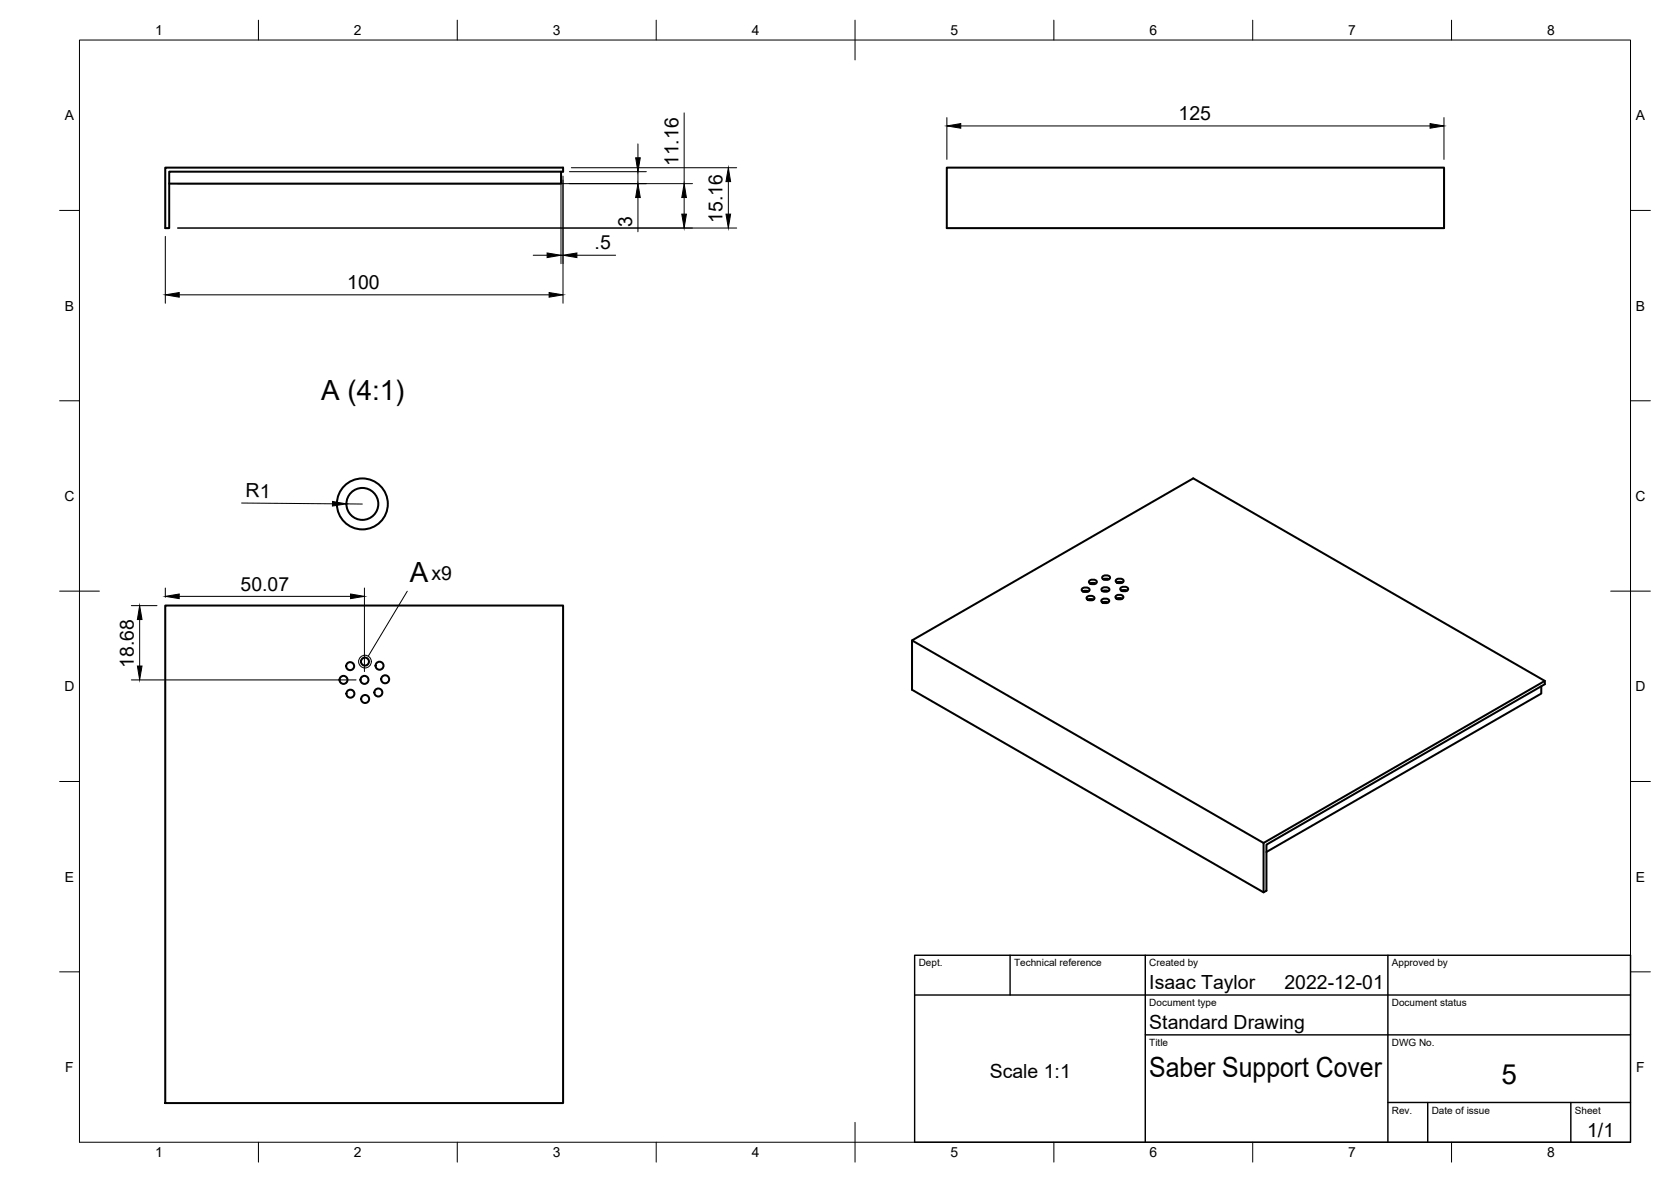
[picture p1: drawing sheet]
<svg xmlns="http://www.w3.org/2000/svg" width="420mm" height="297mm" viewBox="0 0 420 297" stroke-linecap="round" stroke-linejoin="round" font-family="sans-serif">
<!-- layer: Visible -->
<g fill="none" stroke="#000" stroke-width=".51">
<path d="M41.6 42.1h100v1h-99.1v14.2h-.9zM141.1 43.1v3.1h-98.6M238.1 42.1h125v15.2h-125zM41.6 152.2h100v125h-100zM272 148l1-.4a.73 .73 0 0 1 .9 .8l-.9 .4a.73 .73 0 0 1-1-.8zM272.3 148.6l.7-.2 .7 .2M273.3 150.1l.9-.4a.73 .73 0 0 1 .9 .8l-.9 .4a.73 .73 0 0 1-.9-.8zM273.5 150.7l.7-.2 .7 .2M273.9 146l.9-.3a.73 .73 0 0 1 .9 .8l-.9 .3a.73 .73 0 0 1-.9-.8zM274.1 146.6l.7-.1 .7 .1M277 150.8l.9-.4a.73 .73 0 0 1 .9 .8l-.9 .4a.73 .73 0 0 1-.9-.8zM277 147.9l1-.3a.73 .73 0 0 1 .9 .8l-.9 .3a.73 .73 0 0 1-1-.8z"/>
<path d="M277.2 144.9l.9-.3a.73 .73 0 0 1 1 .8l-1 .3a.73 .73 0 0 1-.9-.8zM277.2 151.4l.7-.2 .7 .2M277.2 148.6l.8-.2 .7 .2M277.4 145.6l.7-.2 .7 .2M280.5 149.8l1-.3a.73 .73 0 0 1 .9 .8l-.9 .3a.73 .73 0 0 1-1-.8zM280.6 145.8l.9-.4a.73 .73 0 0 1 1 .8l-1 .4a.73 .73 0 0 1-.9-.8zM280.8 150.4l.7-.1 .7 .1M280.8 146.4l.7-.2 .7 .2M281.7 147.8l1-.4a.73 .73 0 0 1 .9 .8l-.9 .4a.73 .73 0 0 1-1-.8zM282 148.4l.7-.1 .7 .1M229.3 160.9v12.4l88.4 50.9 .7-.4v-11.5l70-40.4v-.8l-88.4-50.9-70.7 40.7 88.4 50.9 70.7-40.7M387.5 172.5v1.8l-69.1 39.8"/>
<path d="M317.7 211.8v12.4"/>
<circle cx="91.1" cy="126.6" r="4"/>
<circle cx="91.1" cy="126.6" r="6.4"/>
<circle cx="86.4" cy="170.9" r="1.01"/>
<circle cx="88" cy="167.4" r="1.01"/>
<circle cx="88.1" cy="174.3" r="1.01"/>
<circle cx="91.6" cy="170.9" r="1.01"/>
<circle cx="91.8" cy="166.3" r="1.01"/>
<circle cx="91.8" cy="175.7" r="1.01"/>
<circle cx="95.1" cy="174" r="1.01"/>
<circle cx="95.4" cy="167.3" r="1.01"/>
<circle cx="96.8" cy="170.7" r="1.01"/>
</g>
<!-- layer: BORDER -->
<g fill="none" stroke="#000" stroke-width=".25">
<path d="M20 10.1h390v276.9h-390zM65 5.1v5M115 5.1v5M165 5.1v5M215 5.1v10M265 5.1v5M315 5.1v5M365 5.1v5M15 52.9h5M410 52.9h5M15 100.7h5M410 100.7h5"/>
<path d="M15 148.6h10M405 148.6h10M15 196.4h5M410 196.4h5M15 244.2h5M410 244.2h5M65 287v5M115 287v5M165 287v5M215 282.1v9.9M265 287v5M315 287v5"/>
<path d="M365 287v5"/>
</g>
<!-- layer: TITLEBLOCK -->
<path d="M230 240.1h180v46.9h-180zM230 250h180M254 240.1v9.9M288 240.1v46.9M349 240.1v46.9M288 260.1h122M349 277.1h61M359 277.1v9.9M395 277.1v9.9" fill="none" stroke="#000" stroke-width=".36"/>
<!-- layer: FD_Dimensions -->
<g fill="none" stroke="#000" stroke-width=".25">
<path d="M160.4 36.2v3.5M172 28.4v17.8M238.1 29.6v10.5M241.6 31.7h118M363.1 29.6v10.5M41.6 59.4v16.8M44.7 46.2h129.4M44.7 57.3h140.5M141.1 45.2v21.1M141.6 44.2v32M143.2 43.1h19.3M143.7 42.1h41.5"/>
<path d="M160.4 43.1v3.1M160.4 49.6v8.6M172 49.6v4.2M183.1 45.6v8.2M45.1 74.1h93M134.1 64.1h3.5M141.1 64.1h.5M145.1 64.1h9.7M60.7 126.4l22.9 .2M87.1 126.6l4 .1M33 152.2h6.5M35.1 155.7v11.7"/>
<path d="M41.6 147.8v2.3M45.1 149.9h43M91.6 147.8v21M33 170.9h56.5"/>
</g>
<g fill="#000" stroke="#000" stroke-width=".25">
<path d="M159.8 39.7h1.2l-.6 3.4zM238.1 31.7l3.5-.6v1.1zM359.6 31.1l3.5 .6-3.5 .5zM160.4 46.2l.6 3.4h-1.2zM171.4 53.8h1.2l-.6 3.5zM172 46.2l.6 3.4h-1.2zM182.5 53.8h1.2l-.6 3.5zM183.1 42.1l.6 3.5h-1.2zM41.6 74.1l3.5-.6v1.2zM137.6 63.6l3.5 .5-3.5 .6zM138.1 73.5l3.5 .6-3.5 .6zM141.6 64.1l3.5-.5v1.1z"/>
<path d="M83.6 126l3.5 .6-3.5 .6zM35.1 152.2l.6 3.5h-1.2zM41.6 149.9l3.5-.6v1.1zM88.1 149.3l3.5 .6-3.5 .5zM34.5 167.4h1.2l-.6 3.5z"/>
</g>
<!-- layer: Detail Boundary -->
<g fill="none" stroke="#000" stroke-width=".25">
<path d="M102.4 148.6l-9.8 16.3"/>
<circle cx="91.8" cy="166.3" r="1.6"/>
</g>
<g font-size="7">
<text x="80.7" y="100.5">A (4:1)</text>
<text x="103" y="146.2">A</text>
<text x="289" y="270.6">Saber Support Cover</text>
<text x="377.5" y="272.3">5</text>
</g>
<g font-size="4.9">
<text x="296.3" y="30.2">125</text>
<text x="170.6" y="41.8" transform="rotate(-90 170.6 41.8)">11.16</text>
<text x="158.9" y="57.1" transform="rotate(-90 158.9 57.1)">3</text>
<text x="181.7" y="56" transform="rotate(-90 181.7 56)">15.16</text>
<text x="149.5" y="62.7">.5</text>
<text x="87.3" y="72.6">100</text>
<text x="61.8" y="125" transform="rotate(1 61.8 125)">R1</text>
<text x="60.5" y="148.4">50.07</text>
<text x="108.5" y="145.7">x9</text>
<text x="33.7" y="167.8" transform="rotate(-90 33.7 167.8)">18.68</text>
<text x="289" y="248.5">Isaac Taylor</text>
<text x="323" y="248.5">2022-12-01</text>
<text x="289" y="258.6">Standard Drawing</text>
<text x="248.9" y="270.8">Scale 1:1</text>
<text x="399.1" y="285.7">1/1</text>
</g>
<g font-size="3.5">
<text x="39" y="8.8">1</text>
<text x="89" y="8.8">2</text>
<text x="139" y="8.8">3</text>
<text x="189" y="8.8">4</text>
<text x="239" y="8.8">5</text>
<text x="289" y="8.8">6</text>
<text x="339" y="8.8">7</text>
<text x="389" y="8.8">8</text>
<text x="16.3" y="30.2">A</text>
<text x="411.3" y="30.2">A</text>
<text x="16.3" y="78">B</text>
<text x="411.3" y="78">B</text>
<text x="16.2" y="125.9">C</text>
<text x="411.2" y="125.9">C</text>
<text x="16.2" y="173.7">D</text>
<text x="411.2" y="173.7">D</text>
<text x="16.3" y="221.6">E</text>
<text x="411.3" y="221.6">E</text>
<text x="16.4" y="269.4">F</text>
<text x="411.4" y="269.4">F</text>
<text x="39" y="290.8">1</text>
<text x="89" y="290.8">2</text>
<text x="139" y="290.8">3</text>
<text x="189" y="290.8">4</text>
<text x="239" y="290.8">5</text>
<text x="289" y="290.8">6</text>
<text x="339" y="290.8">7</text>
<text x="389" y="290.8">8</text>
</g>
<g font-size="2.5">
<text x="231" y="242.9">Dept.</text>
<text x="255" y="242.9">Technical reference</text>
<text x="289" y="242.9">Created by</text>
<text x="350" y="242.9">Approved by</text>
<text x="289" y="252.8">Document type</text>
<text x="350" y="252.8">Document status</text>
<text x="289" y="262.9">Title</text>
<text x="350" y="262.9">DWG No.</text>
<text x="350" y="279.9">Rev.</text>
<text x="360" y="279.9">Date of issue</text>
<text x="396" y="279.9">Sheet</text>
</g>
</svg>
